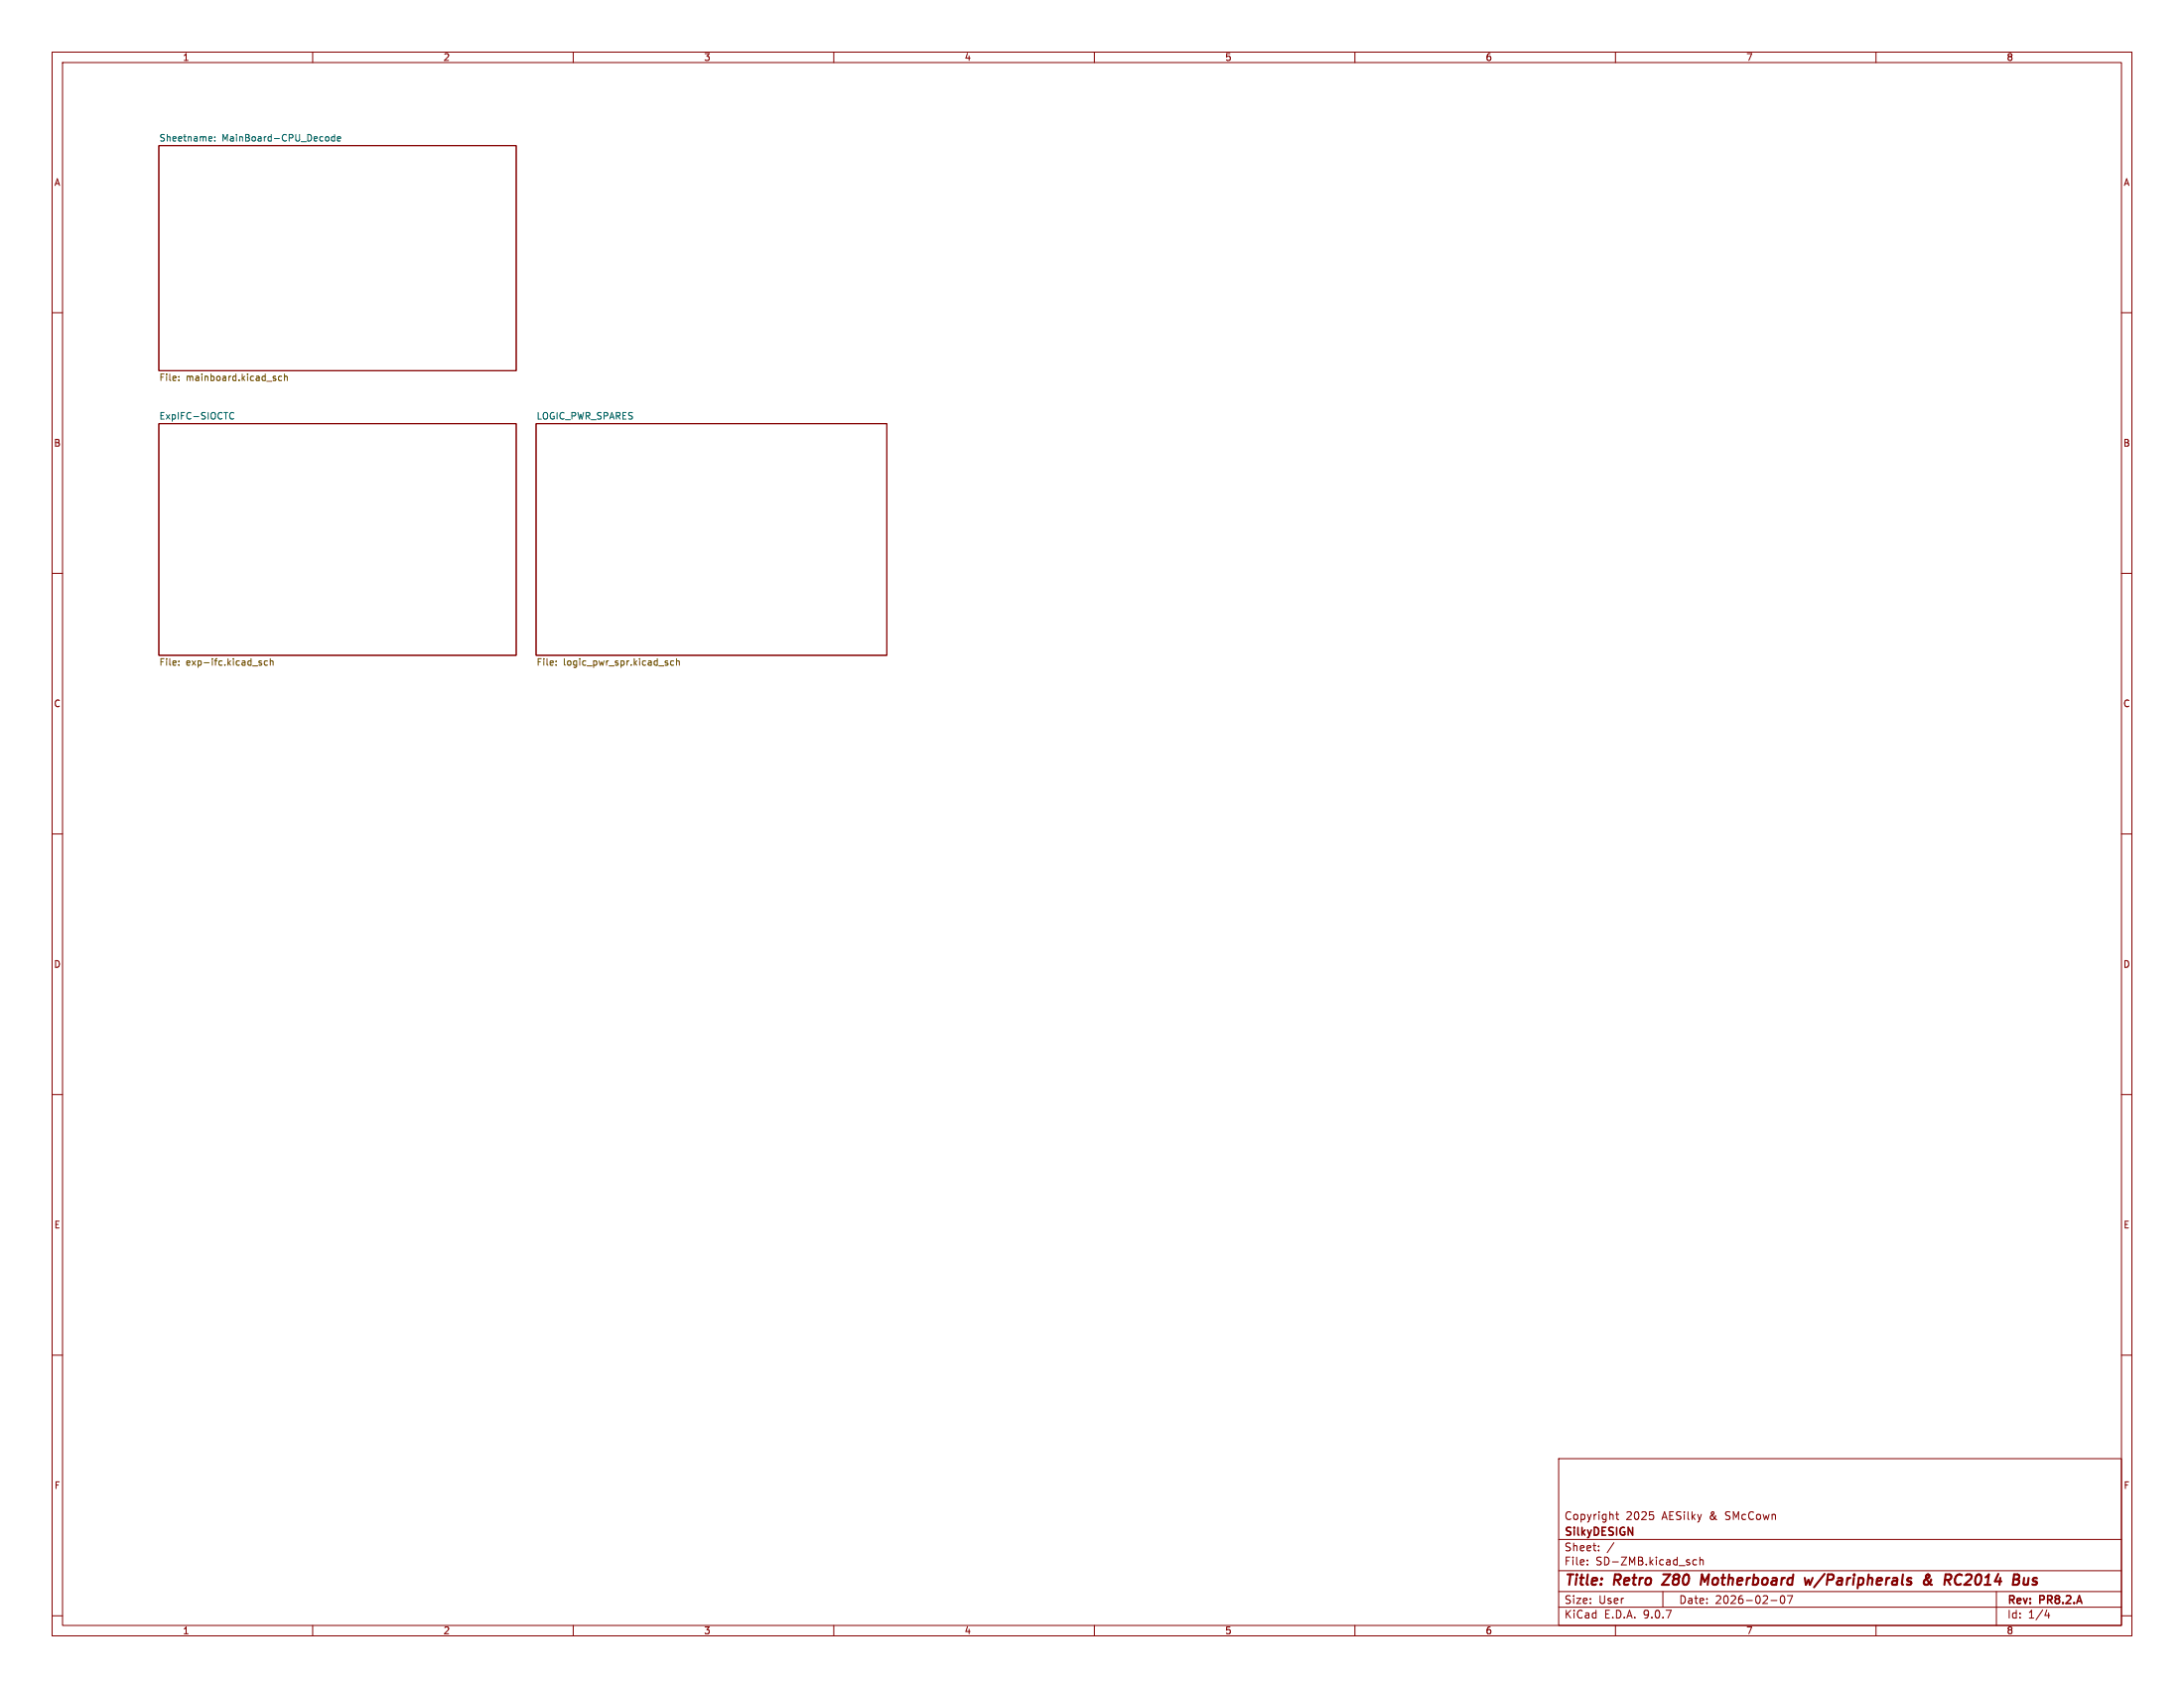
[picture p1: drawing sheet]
<svg xmlns="http://www.w3.org/2000/svg" width="419mm" height="324mm" viewBox="0 0 419 324" stroke-linecap="round" stroke-linejoin="round" font-family="sans-serif">
<g fill="none" stroke="#840000" stroke-width=".19">
<path d="M10 10h399.1v303.9h-399.1zM12 12h395.1v299.8h-395.1zM60 10v2M110 10v2M160 10v2M210 10v2M260 10v2M310 10v2M360 10v2M30.5 27.9h68.6v43.2h-68.6zM10 60h2M407.1 60h2"/>
<path d="M30.5 81.3h68.6v44.4h-68.6zM102.9 81.3h67.3v44.4h-67.3zM10 110h2M407.1 110h2M10 160h2M407.1 160h2M10 210h2M407.1 210h2M10 260h2M299.1 279.9h108v31.9h-108zM407.1 260h2M299.1 295.3h108"/>
<path d="M304.6 299.3v.2M306.8 297.4v.1M306.8 296.6v.2M309.7 296l-1.3 1.9M310.1 290.5h.5M310.3 290v1.3l.3 .2M316.6 290h.7M317.2 290.7l.1 .2-.1 .6M325.6 299.3l-.5-.1-.3 .3 .2 .7h.6M326.2 299.4l.2-.2 .4 .1v.9M326.2 298.7v1.5M10 310h2"/>
<path d="M60 311.8v2.1M110 311.8v2.1M160 311.8v2.1M210 311.8v2.1M260 311.8v2.1M299.1 308.4h108M299.1 305.4h108M299.1 301.4h108M304.6 300.1v.1M310 311.8v2.1M319.1 305.4v3M339.8 307.1h1.2"/>
<path d="M341.8 306.3l.2-.2a.8 .8 0 0 1 .5 .8 .8 .8 0 0 1-.5 .7l-.2-.1-.2-.4zM343 306.1h1l-.7 1.5M360 311.8v2.1M383.1 305.4v6.4M392.8 308.9l-.4 1h.9M393.1 309.4v1M407.1 310h2"/>
</g>
<path d="M320.5 302.1l-1.6 2h1.4M327.9 302.1l-.8 1.4-.5-1.4-.2 2M346.3 302.7l.2 1.4 .5-1 .3 1 .6-1.4M350.1 302l-2 2.5M370.6 303l-.2 .5a.92 .92 0 0 1-.9 .6l-.2-.1a.54 .54 0 0 1 .1-.9l.9-.7-.1-.3h-.2a.41 .41 0 0 0-.4 .4l.6 1.2 .5 .4M375.2 303.8a.67 .67 0 0 0 1.1 .1M376.5 302.2a.73 .73 0 0 0-1.2 .3M389.1 303.9a.57 .57 0 0 1-.7 .1M389.3 302.7l-.2 1.4M390.9 302.8a.49 .49 0 0 0-.8 .3l.1 .2 .4 .1 .3 .3-.4 .4-.5-.1" fill="none" stroke="#840000" stroke-width=".4"/>
<path d="M40.3 26.2l.3 .1 .1 .2-.6 .1M40.6 27l-.3 .1M41.2 26.9v.2M41.2 26.3v.1M63.1 26.3v.6M64.2 26.3l-.4-.1-.2 .3 .1 .5h.5M64.2 25.8v1.3M64.7 26.6l.7-.1-.1-.2-.4-.1-.2 .2 .1 .6h.5M44.9 79.3l-.4-.2-.3 .2M44.2 80.2l.3 .2 .4-.1" fill="none" stroke="#006464" stroke-width=".19"/>
<g fill="none" stroke="#725600" stroke-width=".19">
<path d="M34.3 72.9v.1M34.3 72.2v.2M52.9 72.7v.3M54 72.2h-.3l-.3 .2 .2 .6h.4M54.6 72.3l.2-.1h.3v.8M54.6 71.8v1.2M34.3 126.9v.1M34.3 127.5v.1M49.8 127.2l.4 .1v.2l-.1 .1h-.4M49.8 126.9h.4M51.3 126.9l-.3-.1-.3 .2 .1 .6h.5M51.9 126.9l.1-.1 .4 .1v.7"/>
<path d="M51.9 126.4v1.2M106.7 127.5v.1M106.7 126.9v.1M127.8 127.2l.3 .1 .1 .2-.2 .1h-.2M127.8 126.8l.3 .1M129.3 126.9l-.4-.1-.2 .2 .1 .6h.5M129.8 126.9l.2-.1 .3 .1 .1 .7M129.8 126.4v1.2"/>
</g>
<g font-size="2.8" fill="#840000">
<text x="300.1" y="304.8">Title:</text>
<text x="309.8" y="304.8">Retro</text>
<text x="320" y="304.8">Z80</text>
<text x="328" y="304.8">Motherboard</text>
<text x="348.8" y="304.8">w/Paripherals</text>
<text x="372.4" y="304.8">&amp;</text>
<text x="377.2" y="304.8">RC2014</text>
</g>
<g font-size="2.1" fill="#840000">
<text x="300.1" y="291.8">Copyright</text>
<text x="312" y="291.8">2025</text>
<text x="319" y="291.8">AESilky</text>
<text x="328.2" y="291.8">&amp;</text>
<text x="331.4" y="291.8">SMcCown</text>
<text x="300.1" y="297.8">Sheet:</text>
<text x="300.1" y="295.1">SilkyDESIGN</text>
<text x="300.1" y="300.5">File:</text>
<text x="306.2" y="300.5">SD-ZMB.kicad_sch</text>
<text x="300.1" y="310.7">KiCad</text>
<text x="300.1" y="307.9">Size:</text>
<text x="306.8" y="307.9">User</text>
<text x="307.8" y="310.7">E.D.A.</text>
<text x="315.4" y="310.7">9.0.7</text>
<text x="322.1" y="307.9">Date:</text>
<text x="329.1" y="307.9">2026-02-07</text>
<text x="385.1" y="308.2">Rev:</text>
<text x="385.1" y="310.7">Id:</text>
<text x="389.2" y="310.7">1/4</text>
<text x="391.5" y="308.2">PR8.2.A</text>
</g>
<g font-size="1.8" fill="#840000">
<text x="35" y="11.9">1</text>
<text x="85" y="11.9">2</text>
<text x="135" y="11.9">3</text>
<text x="185" y="11.9">4</text>
<text x="235" y="11.9">5</text>
<text x="285" y="11.9">6</text>
<text x="335" y="11.9">7</text>
<text x="385" y="11.9">8</text>
<text x="10.3" y="35.9">A</text>
<text x="407.4" y="35.9">A</text>
<text x="10.3" y="85.9">B</text>
<text x="407.4" y="85.9">B</text>
<text x="10.3" y="135.9">C</text>
<text x="407.4" y="135.9">C</text>
<text x="10.3" y="185.9">D</text>
<text x="407.4" y="185.9">D</text>
<text x="10.3" y="235.9">E</text>
<text x="407.4" y="235.9">E</text>
<text x="10.3" y="285.9">F</text>
<text x="407.4" y="285.9">F</text>
<text x="35" y="313.7">1</text>
<text x="85" y="313.7">2</text>
<text x="135" y="313.7">3</text>
<text x="185" y="313.7">4</text>
<text x="235" y="313.7">5</text>
<text x="285" y="313.7">6</text>
<text x="335" y="313.7">7</text>
<text x="385" y="313.7">8</text>
</g>
<g font-size="1.8" fill="#006464">
<text x="30.5" y="27.2">Sheetname:</text>
<text x="42.6" y="27.2">MainBoard-CPU_Decode</text>
<text x="30.5" y="80.6">ExpIFC-SIOCTC</text>
<text x="102.9" y="80.6">LOGIC_PWR_SPARES</text>
</g>
<g font-size="1.8" fill="#725600">
<text x="30.5" y="73.4">File:</text>
<text x="35.7" y="73.4">mainboard.kicad_sch</text>
<text x="30.5" y="128">File:</text>
<text x="35.7" y="128">exp-ifc.kicad_sch</text>
<text x="102.9" y="128">File:</text>
<text x="108.1" y="128">logic_pwr_spr.kicad_sch</text>
</g>
</svg>
